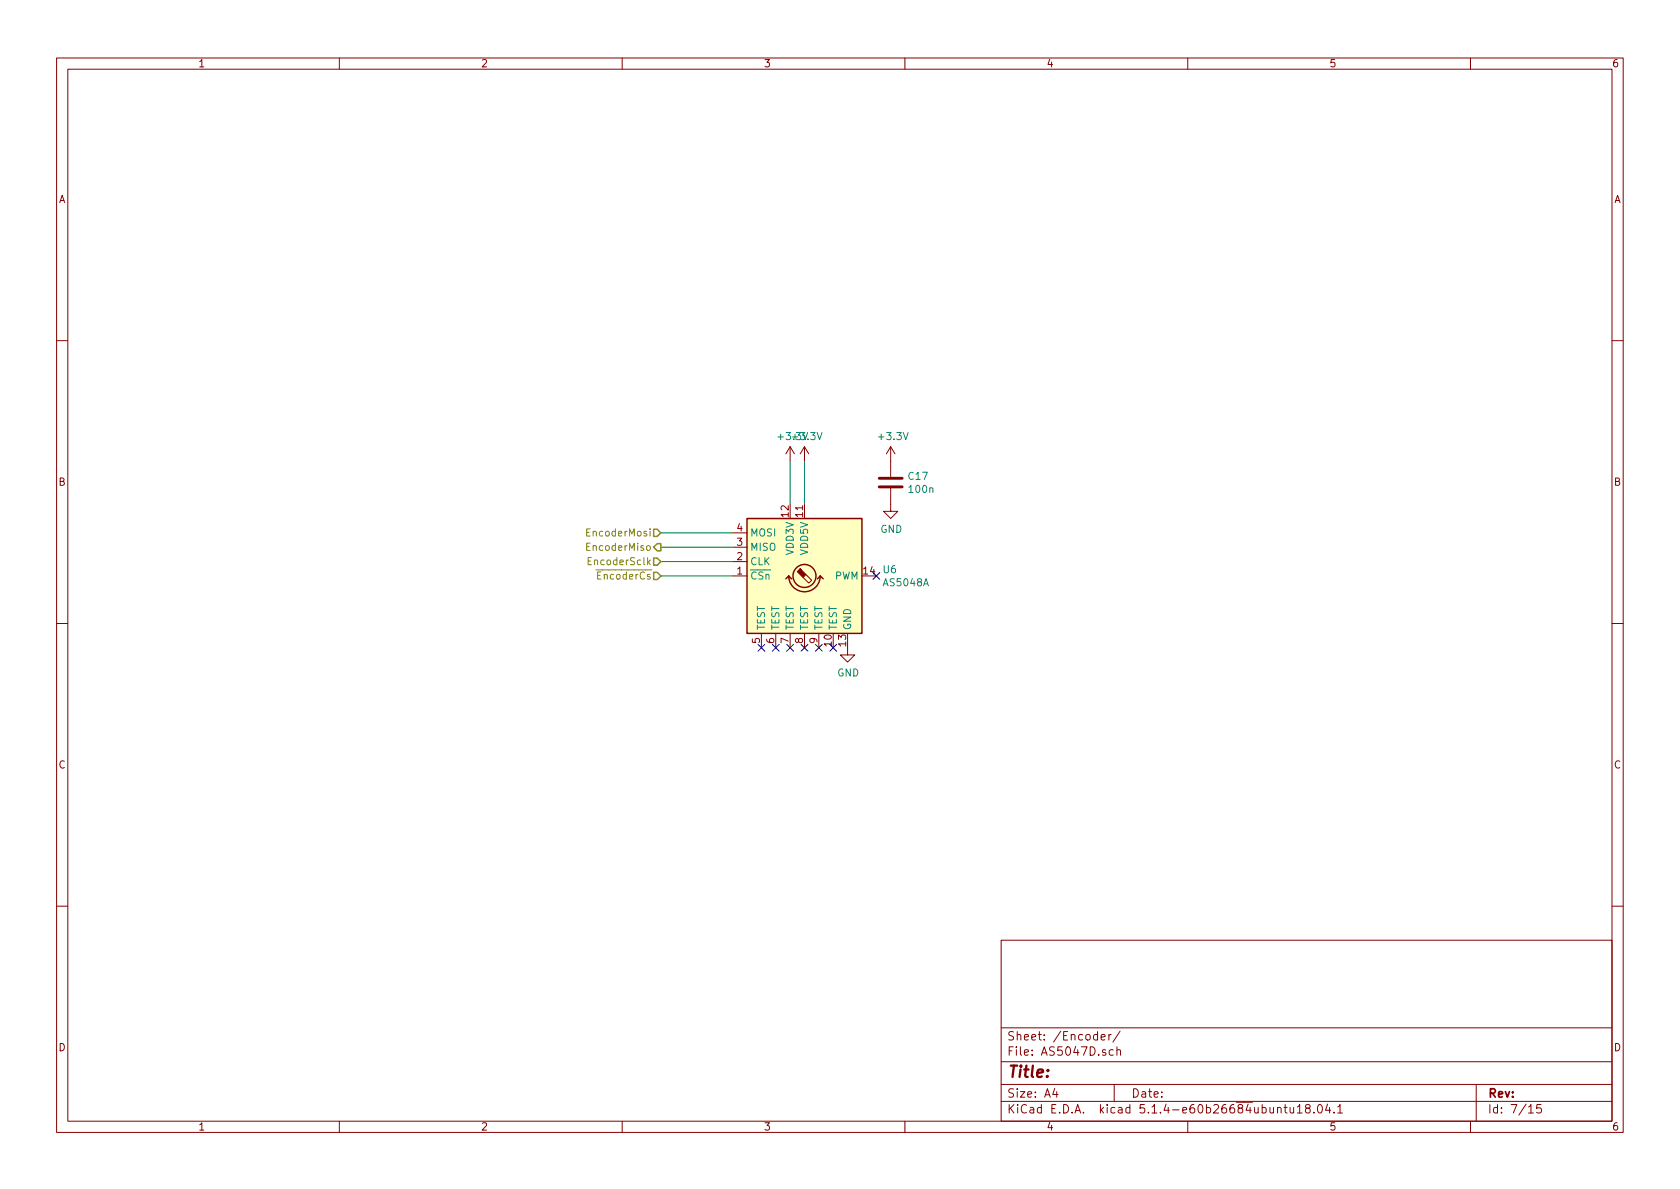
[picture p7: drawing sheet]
EESchema Schematic File Version 4
LIBS:CaroFocIw-cache
EELAYER 30 0
EELAYER END
$Descr A4 11693 8268
encoding utf-8
Sheet 7 15
Title ""
Date ""
Rev ""
Comp ""
Comment1 ""
Comment2 ""
Comment3 ""
Comment4 ""
$EndDescr
Text HLabel 4600 3700 0    50   Input ~ 0
EncoderMosi
Text HLabel 4600 3800 0    50   Output ~ 0
EncoderMiso
Text HLabel 4600 3900 0    50   Input ~ 0
EncoderSclk
Text HLabel 4600 4000 0    50   Input ~ 0
~EncoderCs
Wire Wire Line
	4600 3700 5100 3700
Wire Wire Line
	4600 3800 5100 3800
Wire Wire Line
	4600 3900 5100 3900
Wire Wire Line
	4600 4000 5100 4000
$Comp
L Device:C C17
U 1 1
P 6200 3350
F 0 "C17" H 6315 3396 50  0000 L CNN
F 1 "100n" H 6315 3305 50  0000 L CNN
F 2 "Capacitor_SMD:C_0603_1608Metric" H 6238 3200 50  0001 C CNN
F 3 "~" H 6200 3350 50  0001 C CNN
	1    6200 3350
	1    0    0    -1  
$EndComp
$Comp
L power:+3.3V #PWR052
U 1 1
P 5500 3200
F 0 "#PWR052" H 5500 3050 50  0001 C CNN
F 1 "+3.3V" H 5515 3373 50  0000 C CNN
F 2 "" H 5500 3200 50  0001 C CNN
F 3 "" H 5500 3200 50  0001 C CNN
	1    5500 3200
	1    0    0    -1  
$EndComp
$Comp
L power:+3.3V #PWR053
U 1 1
P 5600 3200
F 0 "#PWR053" H 5600 3050 50  0001 C CNN
F 1 "+3.3V" H 5615 3373 50  0000 C CNN
F 2 "" H 5600 3200 50  0001 C CNN
F 3 "" H 5600 3200 50  0001 C CNN
	1    5600 3200
	1    0    0    -1  
$EndComp
$Comp
L power:+3.3V #PWR054
U 1 1
P 6200 3200
F 0 "#PWR054" H 6200 3050 50  0001 C CNN
F 1 "+3.3V" H 6215 3373 50  0000 C CNN
F 2 "" H 6200 3200 50  0001 C CNN
F 3 "" H 6200 3200 50  0001 C CNN
	1    6200 3200
	1    0    0    -1  
$EndComp
Wire Wire Line
	5500 3200 5500 3500
Wire Wire Line
	5600 3200 5600 3500
$Comp
L power:GND #PWR056
U 1 1
P 6200 3500
F 0 "#PWR056" H 6200 3250 50  0001 C CNN
F 1 "GND" H 6205 3327 50  0000 C CNN
F 2 "" H 6200 3500 50  0001 C CNN
F 3 "" H 6200 3500 50  0001 C CNN
	1    6200 3500
	1    0    0    -1  
$EndComp
$Comp
L power:GND #PWR058
U 1 1
P 5900 4500
F 0 "#PWR058" H 5900 4250 50  0001 C CNN
F 1 "GND" H 5905 4327 50  0000 C CNN
F 2 "" H 5900 4500 50  0001 C CNN
F 3 "" H 5900 4500 50  0001 C CNN
	1    5900 4500
	1    0    0    -1  
$EndComp
NoConn ~ 5300 4500
NoConn ~ 5400 4500
NoConn ~ 5500 4500
NoConn ~ 5600 4500
NoConn ~ 5700 4500
NoConn ~ 5800 4500
NoConn ~ 6100 4000
$Comp
L Sensor_Magnetic:AS5048A U6
U 1 1
P 5600 4000
F 0 "U6" H 6141 4046 50  0000 L CNN
F 1 "AS5048A" H 6141 3955 50  0000 L CNN
F 2 "Package_SO:TSSOP-14_4.4x5mm_P0.65mm" H 5600 3250 50  0001 C CNN
F 3 "https://ams.com/documents/20143/36005/AS5048_DS000298_4-00.pdf" H 3450 5600 50  0001 C CNN
	1    5600 4000
	1    0    0    -1  
$EndComp
$EndSCHEMATC
